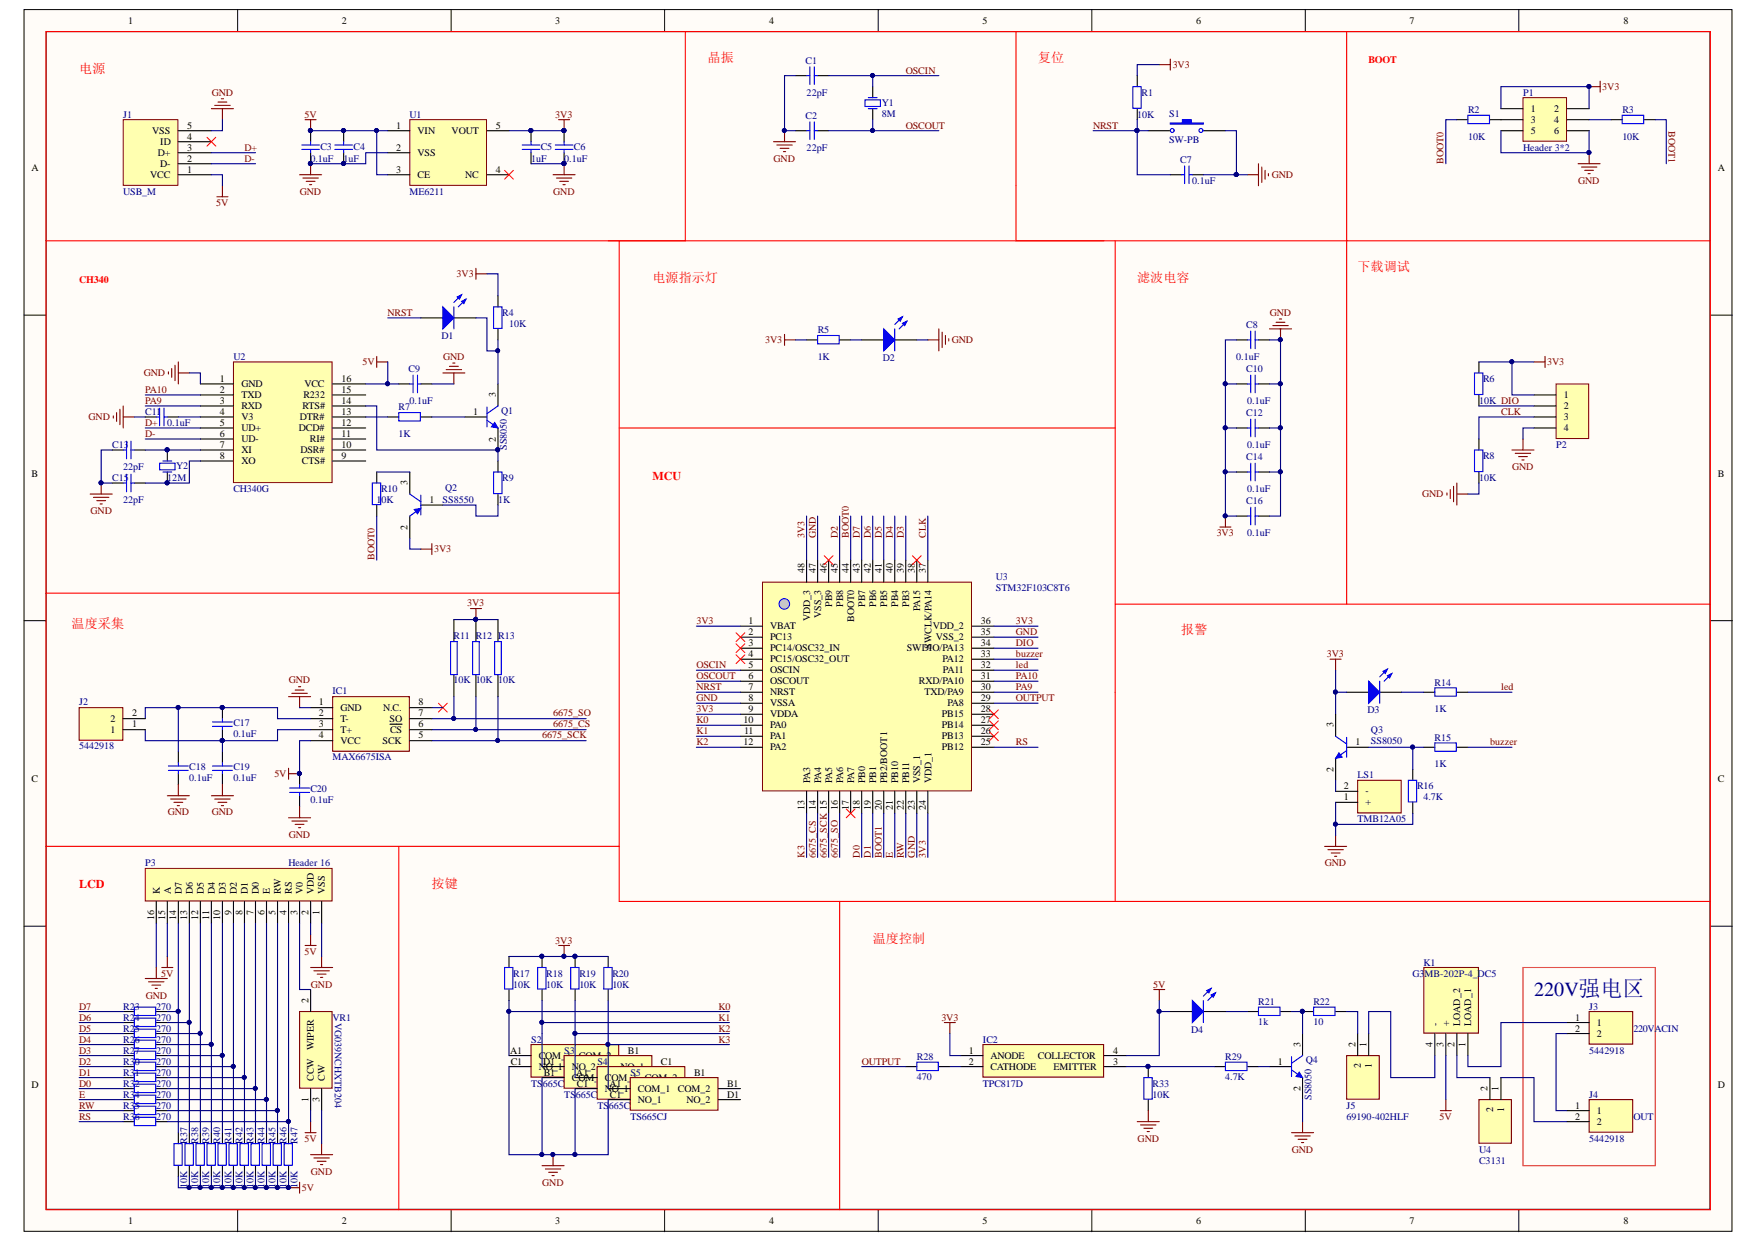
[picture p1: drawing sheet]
# Altium project 恒温烤箱控制系统.PrjPCB
1 sheet, 99 parts. Net scope: global (net labels, ports and power ports of the same name join across sheets).
Board file: PCB.PcbDoc

## Sheet sheet.SchDoc
size A3

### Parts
C1  22pF  [0603_C]
C2  22pF  [0603_C]
C3  0.1uF  [0603_C]
C4  1uF  [0603_C]
C5  1uF  [0603_C]
C6  0.1uF  [0603_C]
C7  0.1uF  [0603_C]
C8  0.1uF  [0603_C]
C9  0.1uF  [0603_C]
C10  0.1uF  [0603_C]
C11  0.1uF  [0603_C]
C12  0.1uF  [0603_C]
C13  22pF  [0603_C]
C14  0.1uF  [0603_C]
C15  22pF  [0603_C]
C16  0.1uF  [0603_C]
C17  0.1uF  [1206]
C18  0.1uF  [1206]
C19  0.1uF  [1206]
C20  0.1uF  [1206]
D1  LED0  [LED_0805_Blue]  (value not drawn)
D2  LED0  [LED_0805_Blue]  (value not drawn)
D3  LED0  [LED_0805_Blue]  (value not drawn)
D4  LED0  [LED_0805_Blue]  (value not drawn)
IC1  MAX6675ISA  [SOIC127P600X175-8N]
IC2  TPC817D  [DIP810W50P254L460H368Q4N]
J1  USB_M  [USB]
J2  5442918  [SHDR2W100P0X508_1X2_1016X1120X1820P]
J3  5442918  [SHDR2W100P0X508_1X2_1016X1120X1820P]
J4  5442918  [SHDR2W100P0X508_1X2_1016X1120X1820P]
J5  69190-402HLF  [HDRV2W90P0X254_1X2_508X241X858P]
K1  G3MB-202P-4_DC5  [G3MB202P4DC5]
LS1  TMB12A05  [TMB12A05]
P1  Header 3*2  [HDR3X2]
P2  Header 4  [HDR4X1_A]  (value not drawn)
P3  Header 16  [HDR16X1_A]
Q1  SS8050  [SOT-23]
Q2  SS8550  [SOT-23]
Q3  SS8050  [SOT-23]
Q4  SS8050  [SOT-23]
R1  10K  [0603_R]
R2  10K  [0603_R]
R3  10K  [0603_R]
R4  10K  [0603_R]
R5  1K  [0603_R]
R6  10K  [0603_R]
R7  1K  [0603_R]
R8  10K  [0603_R]
R9  1K  [0603_R]
R10  10K  [0603_R]
R11  10K  [1206]
R12  10K  [1206]
R13  10K  [1206]
R14  1K  [0603_R]
R15  1K  [0603_R]
R16  4.7K  [0603_R]
R17  10K  [1206]
R18  10K  [1206]
R19  10K  [1206]
R20  10K  [1206]
R21  1k  [1206]
R22  10  [1206]
R23  270  [0603_R]
R24  270  [0603_R]
R25  270  [0603_R]
R26  270  [0603_R]
R27  270  [0603_R]
R28  470  [1206]
R29  4.7K  [1206]
R30  270  [0603_R]
R31  270  [0603_R]
R32  270  [0603_R]
R33  10K  [1206]
R34  270  [0603_R]
R35  270  [0603_R]
R36  270  [0603_R]
R37  10K  [0603_R]
R38  10K  [0603_R]
R39  10K  [0603_R]
R40  10K  [0603_R]
R41  10K  [0603_R]
R42  10K  [0603_R]
R43  10K  [0603_R]
R44  10K  [0603_R]
R45  10K  [0603_R]
R46  10K  [0603_R]
R47  10K  [0603_R]
S1  SW-PB  [SW_PB2_A1]
S2  TS665CJ  [TS665CJ]
S3  TS665CJ  [TS665CJ]
S4  TS665CJ  [TS665CJ]
S5  TS665CJ  [TS665CJ]
U1  ME6211  [SOT23-5]
U2  CH340G  [SOP-16]
U3  STM32F103C8T6  [LQFP-48_M]
U4  C3131  [C3131]
VR1  VG039NCHXTB204  [VG039NCHXTB204]
Y1  8M  [5032]
Y2  12M  [5032]

### Blocks framed on the sheet
220V强电区: J3 J4

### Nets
3V3: C5.2 C6.2 C8.2 C10.2 C12.2 C14.2 C16.2 D3.1(A) IC2.1(ANODE) P1.1 P1.2 P2.1 Q2.2(E) Q3.3(C) R1.2 R4.2 R5.1 R6.2 R11.2 R12.2 R13.2 R17.2 R18.2 R19.2 R20.2 U1.5(VOUT) U3.1(VBAT) U3.9(VDDA) U3.24(VDD_1) U3.36(VDD_2) U3.48(VDD_3)
5V: C3.2 C4.2 C9.1 C20.1 D4.1(A) IC1.4(VCC) IC2.4(COLLECTOR) J1.1(VCC) K1.3(+) P3.2(VDD) P3.15(A) R37.1 R38.1 R39.1 R40.1 R41.1 R42.1 R43.1 R44.1 R45.1 R46.1 R47.1 U1.1(VIN) U1.3(CE) U2.16(VCC) VR1.1(CCW)
GND: C1.2 C2.2 C3.1 C4.1 C5.1 C6.1 C7.2 C8.1 C9.2 C10.1 C11.1 C12.1 C13.2 C14.1 C15.2 C16.1 C18.2 C19.2 C20.2 D2.2(K) IC1.1(GND) J1.5(VSS) LS1.1(+) P1.5 P1.6 P2.4 P3.1(VSS) P3.16(K) Q4.2(E) R8.1 R16.1 R33.1 S1.2 S2.C1(NO_1) S3.B1(COM_2) S4.C1(NO_1) S5.C1(NO_1) U1.2(VSS) U2.1(GND) U3.8(VSSA) U3.23(VSS_1) U3.35(VSS_2) U3.47(VSS_3) VR1.3(CW)
6675_CS: IC1.6(~{CS}) R12.1 U3.14(PA4)
6675_SCK: IC1.5(SCK) R13.1 U3.15(PA5)
6675_SO: IC1.7(SO) R11.1 U3.16(PA6)
BOOT0: R2.1 R10.1 U3.44(BOOT0)
BOOT1: R3.2 U3.20(PB2/BOOT1)
buzzer: R15.2 U3.33(PA12)
CLK: P2.3 R8.2 U3.37(SWCLK/PA14)
D0: R32.2 U3.18(PB0)
D1: R31.2 U3.19(PB1)
D2: R30.2 U3.45(PB8)
D3: R27.2 U3.39(PB3)
D4: R26.2 U3.40(PB4)
D5: R25.2 U3.41(PB5)
D6: R24.2 U3.42(PB6)
D7: R23.2 U3.43(PB7)
D+: J1.3(D+) U2.5(UD+)
D-: J1.2(D-) U2.6(UD-)
DIO: P2.2 R6.1 U3.34(SWDIO/PA13)
E: R34.2 U3.21(PB10)
K0: R17.1 S2.A1(COM_1) U3.10(PA0)
K1: R18.1 S3.D1(NO_2) U3.11(PA1)
K2: R19.1 S4.A1(COM_1) U3.12(PA2)
K3: R20.1 S5.A1(COM_1) U3.13(PA3)
led: R14.2 U3.32(PA11)
NRST: C7.1 D1.1(A) R1.1 S1.1 U3.7(NRST)
OSCIN: C1.1 U3.5(OSCIN) Y1.1(OSC1)
OSCOUT: C2.1 U3.6(OSCOUT) Y1.2(OSC2)
OUTPUT: R28.2 U3.29(PA8)
PA9: U2.3(RXD) U3.30(TXD/PA9)
PA10: U2.2(TXD) U3.31(RXD/PA10)
RS: R36.2 U3.25(PB12)
RW: R35.2 U3.22(PB11)
NetC11_2: C11.2 U2.4(V3)
NetC13_1: C13.1 U2.7(XI) Y2.1(OSC1)
NetC15_1: C15.1 U2.8(XO) Y2.2(OSC2)
NetC17_1: C17.1 C18.1 IC1.2(T-) J2.2
NetC17_2: C17.2 C19.1 IC1.3(T+) J2.1
NetD1_2: D1.2(K) Q1.3(C) R4.1
NetD2_1: D2.1(A) R5.2
NetD3_2: D3.2(K) R14.1
NetD4_2: D4.2(K) R21.2
NetIC2_2: IC2.2(CATHODE) R28.1
NetIC2_3: IC2.3(EMITTER) R29.2 R33.2
NetJ3_1: J3.1 K1.1(LOAD_1)
NetJ3_2: J3.2 J4.1
NetJ4_2: J4.2 U4.1
NetJ5_1: J5.1 K1.4(-)
NetJ5_2: J5.2 R22.1
NetK1_2: K1.2(LOAD_2) U4.2
NetLS1_2: LS1.2(-) Q3.2(E)
NetP1_3: P1.3 R2.2
NetP1_4: P1.4 R3.1
NetP3_3: P3.3(V0) VR1.2(WIPER)
NetP3_4: P3.4(RS) R36.1 R47.2
NetP3_5: P3.5(RW) R35.1 R46.2
NetP3_6: P3.6(E) R34.1 R45.2
NetP3_7: P3.7(D0) R32.1 R44.2
NetP3_8: P3.8(D1) R31.1 R43.2
NetP3_9: P3.9(D2) R30.1 R42.2
NetP3_10: P3.10(D3) R27.1 R41.2
NetP3_11: P3.11(D4) R26.1 R40.2
NetP3_12: P3.12(D5) R25.1 R39.2
NetP3_13: P3.13(D6) R24.1 R38.2
NetP3_14: P3.14(D7) R23.1 R37.2
NetQ1_1: Q1.1(B) R7.2
NetQ1_2: Q1.2(E) R9.2 U2.14(RTS#)
NetQ2_1: Q2.1(B) R9.1
NetQ2_3: Q2.3(C) R10.2
NetQ3_1: Q3.1(B) R15.1 R16.2
NetQ4_1: Q4.1(B) R29.1
NetQ4_3: Q4.3(C) R21.1 R22.2
NetR7_1: R7.1 U2.13(DTR#)

Not connected (* = marked no-connect by the designer): IC1 8(N.C.)*; J1 4(ID)*; S2 B1(COM_2) D1(NO_2); S3 A1(COM_1) C1(NO_1); S4 B1(COM_2) D1(NO_2); S5 B1(COM_2) D1(NO_2); U1 4(NC)*; U2 9(CTS#) 10(DSR#) 11(RI#) 12(DCD#) 15(R232); U3 2(PC13)* 3(PC14/OSC32_IN)* 4(PC15/OSC32_OUT)* 17(PA7)* 26(PB13)* 27(PB14)* 28(PB15)* 38(PA15)* 46(PB9)*

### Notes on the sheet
- 电源
- 晶振
- 复位
- BOOT
- CH340
- 电源指示灯
- 滤波电容
- 下载调试
- MCU
- 温度采集
- 报警
- LCD
- (near R17) 按键
- 温度控制
- 220VACIN
- OUT
